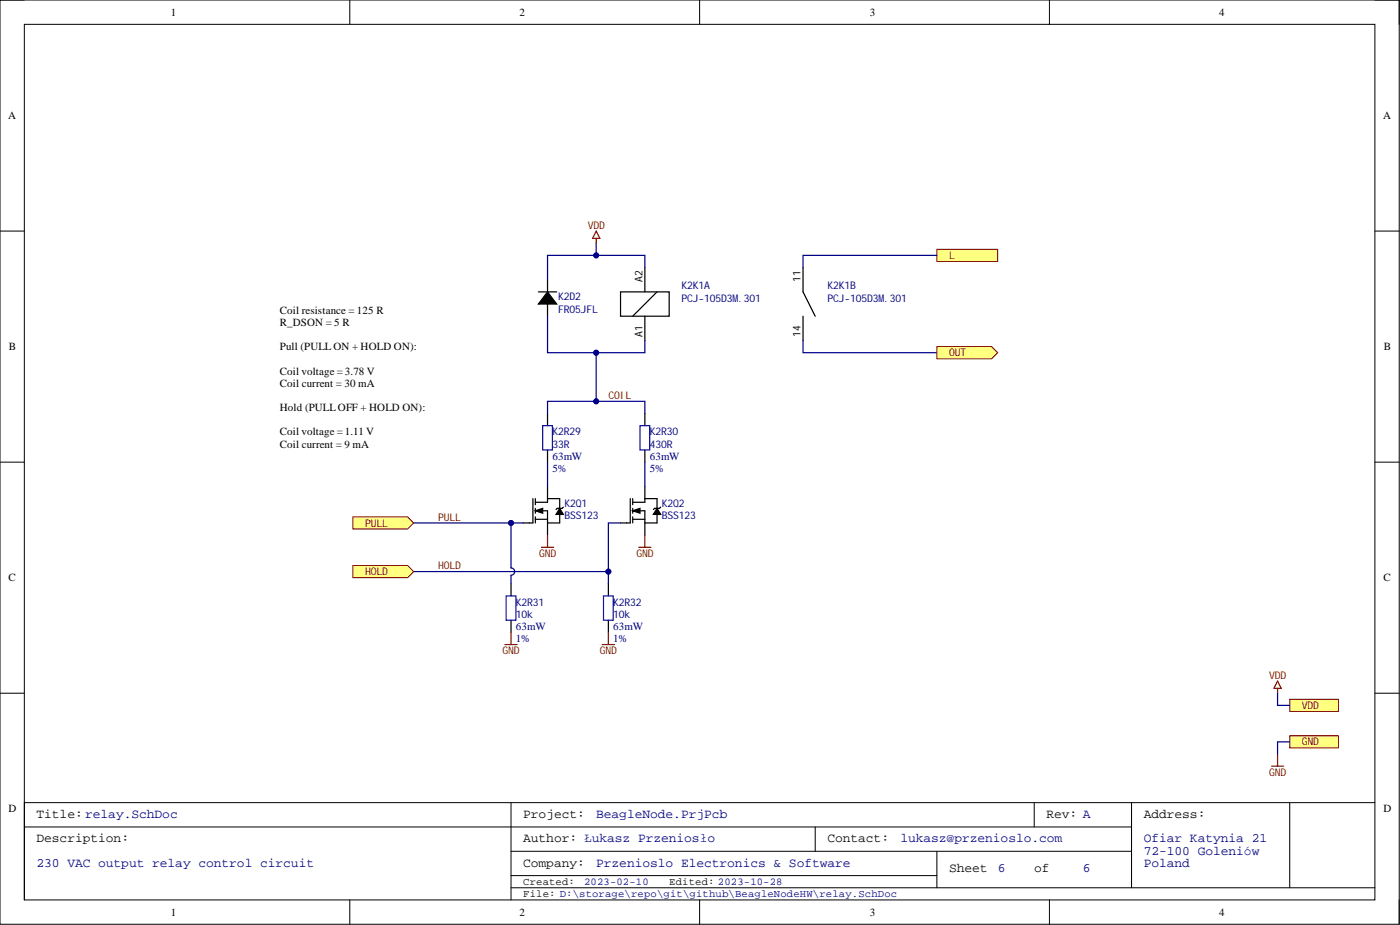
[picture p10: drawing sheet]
<svg xmlns="http://www.w3.org/2000/svg" width="292mm" height="193mm" viewBox="0 0 292 193" stroke-linecap="round" stroke-linejoin="round" font-family="sans-serif">
<g fill="none" stroke="#000" stroke-width=".21">
<path d="M0 0h291.9v192.8h-291.9zM0 0h5.1M5.1 5.1h281.8v182.6h-281.8zM73 0v5.1M146 0v5.1M219 0v5.1M286.9 0h5v5.1M0 48.2h5.1M286.9 48.2h5M0 96.4h5.1M286.9 96.4h5M0 144.6h5.1"/>
<path d="M286.9 144.6h5M5.1 172.5h231M106.6 177.6h129.5M106.6 167.4v20.3M170.1 172.5v5.1M195.5 177.6v7.6M215.8 167.4v5.1M236.1 167.4v17.8M269.1 167.4v17.8M286.9 167.4h-281.8v20.3M73 187.7v5.1M106.6 185.2h180.3"/>
<path d="M106.6 182.7h88.9M146 187.7v5.1M219 187.7v5.1M291.9 187.7v5.1"/>
</g>
<path d="M167.5 55.8v5.1l2.6 5.1M167.5 66v5" fill="none" stroke="#000" stroke-width=".25"/>
<path d="M129.5 60.9h10.1v5.1h-10.1z" fill-rule="evenodd" fill="#fff"/>
<path d="M134.5 55.8v5.1M129.5 60.9h10.1v5.1h-10.1zM134.5 66v5M137.1 60.9l-5.1 5.1" fill="none" stroke="#000" stroke-width=".25"/>
<path d="M167.5 71v2.6h28" fill="none" stroke="#000080" stroke-width=".25"/>
<path d="M195.5 72.3h11.4l1.3 1.3-1.3 1.2h-11.4z" fill-rule="evenodd" fill="#ffff80"/>
<path d="M195.5 72.3h11.4l1.3 1.3-1.3 1.2h-11.4z" fill="none" stroke="#800000" stroke-width=".21"/>
<path d="M195.5 52h12.7v2.5h-12.7z" fill-rule="evenodd" fill="#ffff80"/>
<path d="M195.5 52h12.7v2.5h-12.7z" fill="none" stroke="#800000" stroke-width=".21"/>
<path d="M114.2 60.9l1.9 2.5h-3.8z" fill="#000"/>
<path d="M114.2 58.4v2.5M112.3 60.9h3.8M114.2 60.9l1.9 2.5h-3.8zM114.2 63.4v2.6" fill="none" stroke="#000" stroke-width=".25"/>
<path d="M134.5 55.8v-2.5h-20.3v5.1" fill="none" stroke="#000080" stroke-width=".25"/>
<circle cx="124.4" cy="53.3" r=".51" fill="#000080"/>
<circle cx="124.4" cy="53.3" r=".51" fill="none" stroke="#000080" stroke-width=".21"/>
<path d="M114.2 66v7.6h20.3v-2.6" fill="none" stroke="#000080" stroke-width=".25"/>
<circle cx="124.4" cy="73.6" r=".51" fill="#000080"/>
<circle cx="124.4" cy="73.6" r=".51" fill="none" stroke="#000080" stroke-width=".21"/>
<path d="M124.4 50.7v2.6" fill="none" stroke="#000080" stroke-width=".25"/>
<circle cx="124.4" cy="53.3" r=".51" fill="#000080"/>
<circle cx="124.4" cy="53.3" r=".51" fill="none" stroke="#000080" stroke-width=".21"/>
<path d="M124.4 48.2l.8 1.5h-1.6zM124.4 49.7v1" fill="none" stroke="#800000" stroke-width=".25"/>
<path d="M124.4 73.6v10.1" fill="none" stroke="#000080" stroke-width=".25"/>
<circle cx="124.4" cy="73.6" r=".51" fill="#000080"/>
<circle cx="124.4" cy="73.6" r=".51" fill="none" stroke="#000080" stroke-width=".21"/>
<circle cx="124.4" cy="83.7" r=".51" fill="#000080"/>
<circle cx="124.4" cy="83.7" r=".51" fill="none" stroke="#000080" stroke-width=".21"/>
<g fill="none" stroke="#000" stroke-width=".25">
<path d="M114.2 86.3v2.5M114.2 93.9v2.5M111.2 104v5.1h-2M111.7 106.6l1.5-.6v1.1zM111.7 106.6h2.5v5M111.7 108.3h2.5M111.7 104v1.3M111.7 106v1.1M111.7 107.8v1.3M114.2 101.5v3.3h-2.5M114.2 104h2.6v2M116.8 106l.7 1.3h-1.5z"/>
<path d="M116.8 107.3v1.8h-2.6M117.5 105.8l-.2 .2h-1l-.3 .3M131.5 104v5.1h-2M132 106.6l1.5-.6v1.1zM132 106.6h2.5v5M132 108.3h2.5M132 104v1.3M132 106v1.1M132 107.8v1.3M134.5 101.5v3.3h-2.5M134.5 104h2.6v2M137.1 106l.7 1.3h-1.5z"/>
<path d="M137.1 107.3v1.8h-2.6M137.8 105.8l-.2 .2h-1l-.3 .3"/>
</g>
<path d="M111.7 106.6l1.5-.6v1.1zM116.8 106l.7 1.3h-1.5zM132 106.6l1.5-.6v1.1zM137.1 106l.7 1.3h-1.5z" fill="#000"/>
<path d="M113.2 88.8h2.1v5.1h-2.1z" fill="none" stroke="#00f" stroke-width=".25"/>
<path d="M114.2 86.3v-2.6h20.3v2.6" fill="none" stroke="#000080" stroke-width=".25"/>
<circle cx="124.4" cy="83.7" r=".51" fill="#000080"/>
<circle cx="124.4" cy="83.7" r=".51" fill="none" stroke="#000080" stroke-width=".21"/>
<path d="M114.2 96.4v5.1M134.5 96.4v5.1M86.3 109.1h22.9" fill="none" stroke="#000080" stroke-width=".25"/>
<path d="M113 114.2h2.5M114.2 111.6v2.6M133.3 114.2h2.5M134.5 111.6v2.6" fill="none" stroke="#800000" stroke-width=".25"/>
<circle cx="106.6" cy="109.1" r=".51" fill="#000080"/>
<circle cx="106.6" cy="109.1" r=".51" fill="none" stroke="#000080" stroke-width=".21"/>
<path d="M129.5 109.1h-2.6v10.1h-40.6" fill="none" stroke="#000080" stroke-width=".25"/>
<circle cx="126.9" cy="119.2" r=".51" fill="#000080"/>
<circle cx="126.9" cy="119.2" r=".51" fill="none" stroke="#000080" stroke-width=".21"/>
<path d="M106.6 121.8v2.5M106.6 129.4v2.5M126.9 121.8v2.5M126.9 129.4v2.5" fill="none" stroke="#000" stroke-width=".25"/>
<path d="M105.6 124.3h2v5.1h-2zM125.9 124.3h2v5.1h-2z" fill="none" stroke="#00f" stroke-width=".25"/>
<path d="M105.4 134.5h2.5M106.6 131.9v2.6M125.7 134.5h2.5M126.9 131.9v2.6" fill="none" stroke="#800000" stroke-width=".25"/>
<path d="M126.9 119.2v2.6" fill="none" stroke="#000080" stroke-width=".25"/>
<circle cx="126.9" cy="119.2" r=".51" fill="#000080"/>
<circle cx="126.9" cy="119.2" r=".51" fill="none" stroke="#000080" stroke-width=".21"/>
<path d="M106.6 109.1v9.4a.76 .76 0 0 1 .8 .7 .76 .76 0 0 1-.8 .8v1.8" fill="none" stroke="#000080" stroke-width=".25"/>
<circle cx="106.6" cy="109.1" r=".51" fill="#000080"/>
<circle cx="106.6" cy="109.1" r=".51" fill="none" stroke="#000080" stroke-width=".21"/>
<path d="M73.6 107.8h11.4l1.3 1.3-1.3 1.3h-11.4z" fill-rule="evenodd" fill="#ffff80"/>
<path d="M73.6 107.8h11.4l1.3 1.3-1.3 1.3h-11.4z" fill="none" stroke="#800000" stroke-width=".21"/>
<path d="M73.6 118h11.4l1.3 1.2-1.3 1.3h-11.4z" fill-rule="evenodd" fill="#ffff80"/>
<path d="M73.6 118h11.4l1.3 1.2-1.3 1.3h-11.4z" fill="none" stroke="#800000" stroke-width=".21"/>
<path d="M58.4 63.4h33v35.5h-33z" fill-rule="evenodd" fill="#fff"/>
<path d="M58.4 63.4h33v35.5h-33z" fill="none" stroke="#fff" stroke-width=".21"/>
<path d="M134.5 86.3v2.5M134.5 93.9v2.5" fill="none" stroke="#000" stroke-width=".25"/>
<path d="M133.5 88.8h2.1v5.1h-2.1z" fill="none" stroke="#00f" stroke-width=".25"/>
<path d="M269.1 145.9h10.1v2.5h-10.1z" fill-rule="evenodd" fill="#ffff80"/>
<path d="M269.1 145.9h10.1v2.5h-10.1z" fill="none" stroke="#800000" stroke-width=".21"/>
<path d="M269.1 153.5h10.1v2.5h-10.1z" fill-rule="evenodd" fill="#ffff80"/>
<path d="M269.1 153.5h10.1v2.5h-10.1z" fill="none" stroke="#800000" stroke-width=".21"/>
<path d="M265.3 159.8h2.5M266.6 143.6v1M266.6 157.3v2.5M266.6 142.1l.7 1.5h-1.5z" fill="none" stroke="#800000" stroke-width=".25"/>
<path d="M195.5 53.3h-28v2.5M266.6 144.6v2.5h2.5M269.1 154.8h-2.5v2.5" fill="none" stroke="#000080" stroke-width=".25"/>
<g font-size="2.7">
<text x="7.6" y="170.7">Title: relay.SchDoc</text>
<text x="109.2" y="170.7">Project:</text>
<text x="218.3" y="170.7">Rev: A</text>
<text x="238.6" y="170.7">Address:</text>
<text x="7.6" y="175.7">Description:</text>
<text x="109.2" y="175.7">Author: Łukasz Przeniosło</text>
<text x="172.6" y="175.7">Contact:</text>
<text x="109.2" y="180.8">Company:</text>
<text x="198" y="181.8">Sheet</text>
<text x="215.8" y="181.8">of</text>
</g>
<g font-size="2.7" fill="#000080">
<text x="124.4" y="170.7">BeagleNode.PrjPcb</text>
<text x="187.9" y="175.7">lukasz@przenioslo.com</text>
<text x="238.6" y="175.7">Ofiar Katynia 21</text>
<text x="238.6" y="178.3">72-100 Goleniów</text>
<text x="7.6" y="180.8">230 VAC output relay control circuit</text>
<text x="124.4" y="180.8">Przenioslo Electronics &amp; Software</text>
<text x="208.2" y="181.8">6</text>
<text x="225.9" y="181.8">6</text>
<text x="238.6" y="180.8">Poland</text>
</g>
<g font-size="2.3">
<text x="35.6" y="3.3">1</text>
<text x="108.4" y="3.3">2</text>
<text x="181.5" y="3.3">3</text>
<text x="254.4" y="3.3">4</text>
<text x="1.7" y="24.9">A</text>
<text x="288.6" y="24.9">A</text>
<text x="58.4" y="65.5">Coil resistance = 125 R</text>
<text x="58.4" y="68">R_DSON = 5 R</text>
<text x="1.9" y="73.1">B</text>
<text x="58.4" y="73.1">Pull (PULLON + HOLD ON):</text>
<text x="288.7" y="73.1">B</text>
<text x="58.4" y="78.1">Coil voltage = 3.78 V</text>
<text x="58.4" y="80.7">Coil current = 30 mA</text>
<text x="58.4" y="85.8">Hold (PULLOFF + HOLD ON):</text>
<text x="58.4" y="90.8">Coil voltage = 1.11 V</text>
<text x="58.4" y="93.4">Coil current = 9 mA</text>
<text x="1.8" y="121.3">C</text>
<text x="288.6" y="121.3">C</text>
<text x="1.8" y="169.5">D</text>
<text x="288.6" y="169.5">D</text>
<text x="35.6" y="191">1</text>
<text x="108.4" y="191">2</text>
<text x="181.5" y="191">3</text>
<text x="254.4" y="191">4</text>
</g>
<g font-size="2.3" fill="#000080">
<text x="115.3" y="95.9">63mW</text>
<text x="135.6" y="95.9">63mW</text>
<text x="115.3" y="98.4">5%</text>
<text x="135.6" y="98.4">5%</text>
<text x="107.6" y="131.4">63mW</text>
<text x="127.9" y="131.4">63mW</text>
<text x="107.6" y="134">1%</text>
<text x="127.9" y="134">1%</text>
</g>
<g font-size="2.2" fill="#800000">
<text x="122.6" y="47.7">VDD</text>
<text x="198" y="54">L</text>
<text x="198" y="74.3">OUT</text>
<text x="126.9" y="83.2">COIL</text>
<text x="76.2" y="109.9">PULL</text>
<text x="91.4" y="108.6">PULL</text>
<text x="91.4" y="118.7">HOLD</text>
<text x="112.5" y="116.2">GND</text>
<text x="132.8" y="116.2">GND</text>
<text x="76.2" y="120">HOLD</text>
<text x="104.8" y="136.5">GND</text>
<text x="125.2" y="136.5">GND</text>
<text x="264.8" y="141.6">VDD</text>
<text x="271.6" y="147.9">VDD</text>
<text x="271.6" y="155.5">GND</text>
<text x="264.8" y="161.9">GND</text>
</g>
<g font-size="2.2">
<text x="134" y="58.9" transform="rotate(-90 134 58.9)">A2</text>
<text x="167" y="58.9" transform="rotate(-90 167 58.9)">11</text>
<text x="134" y="70.3" transform="rotate(-90 134 70.3)">A1</text>
<text x="167" y="70.4" transform="rotate(-90 167 70.4)">14</text>
<text x="109.2" y="184.5">Created:</text>
<text x="139.6" y="184.5">Edited: 2023-10-28</text>
<text x="109.2" y="187.1">File: D:\storage\repo\git\github\BeagleNodeHW\relay.SchDoc</text>
</g>
<g font-size="2.2" fill="#000080">
<text x="116.4" y="62.7">K2D2</text>
<text x="116.4" y="65.2">FR05JFL</text>
<text x="142.2" y="60.4">K2K1A</text>
<text x="142.2" y="62.9">PCJ-105D3M.301</text>
<text x="172.6" y="60.4">K2K1B</text>
<text x="172.6" y="62.9">PCJ-105D3M.301</text>
<text x="115.3" y="90.8">K2R29</text>
<text x="115.3" y="93.4">33R</text>
<text x="135.6" y="90.8">K2R30</text>
<text x="135.6" y="93.4">430R</text>
<text x="117.8" y="105.8">K2Q1</text>
<text x="138.1" y="105.8">K2Q2</text>
<text x="117.8" y="108.3">BSS123</text>
<text x="138.1" y="108.3">BSS123</text>
<text x="107.6" y="126.3">K2R31</text>
<text x="107.6" y="128.9">10k</text>
<text x="127.9" y="126.3">K2R32</text>
<text x="127.9" y="128.9">10k</text>
<text x="121.9" y="184.5">2023-02-10</text>
</g>
</svg>
